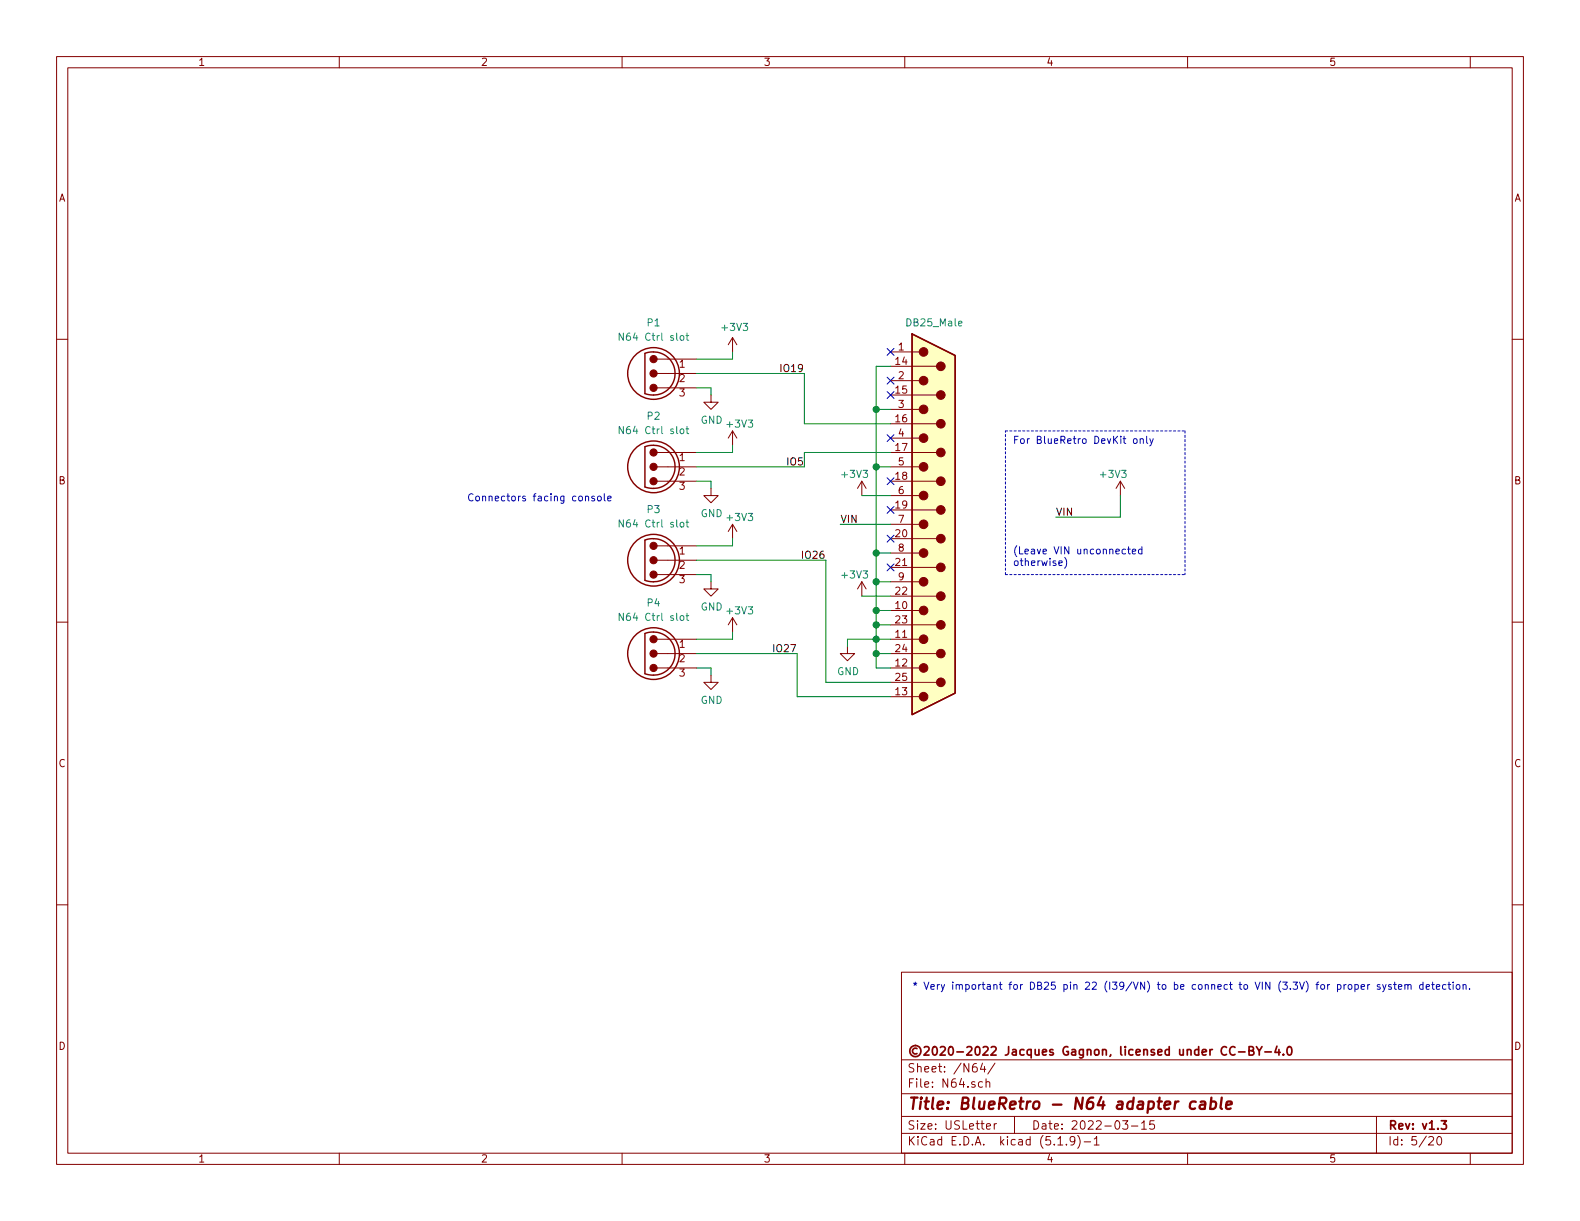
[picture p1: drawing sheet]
EESchema Schematic File Version 4
EELAYER 30 0
EELAYER END
$Descr USLetter 11000 8500
encoding utf-8
Sheet 5 20
Title "BlueRetro - N64 adapter cable"
Date "2022-03-15"
Rev "v1.3"
Comp "©2020-2022 Jacques Gagnon, licensed under CC-BY-4.0"
Comment1 ""
Comment2 ""
Comment3 ""
Comment4 ""
$EndDescr
$Comp
L Connector_Gaming:N64 P?
U 1 1
P 4550 2500
AR Path="/5F47F7C8" Ref="P?"  Part="1" 
AR Path="/5F457716/5F47F7C8" Ref="P1"  Part="1" 
F 0 "P1" H 4550 2250 50  0000 C CNN
F 1 "N64 Ctrl slot" H 4550 2350 50  0000 C CNN
F 2 "" H 4550 2500 50  0001 C CNN
F 3 "~" H 4550 2500 50  0001 C CNN
	1    4550 2500
	-1   0    0    1   
$EndComp
$Comp
L Connector_Gaming:N64 P?
U 1 1
P 4550 3150
AR Path="/5F47F7CE" Ref="P?"  Part="1" 
AR Path="/5F457716/5F47F7CE" Ref="P2"  Part="1" 
F 0 "P2" H 4550 2900 50  0000 C CNN
F 1 "N64 Ctrl slot" H 4550 3000 50  0000 C CNN
F 2 "" H 4550 3150 50  0001 C CNN
F 3 "~" H 4550 3150 50  0001 C CNN
	1    4550 3150
	-1   0    0    1   
$EndComp
$Comp
L Connector_Gaming:N64 P?
U 1 1
P 4550 3800
AR Path="/5F47F7D4" Ref="P?"  Part="1" 
AR Path="/5F457716/5F47F7D4" Ref="P3"  Part="1" 
F 0 "P3" H 4550 3550 50  0000 C CNN
F 1 "N64 Ctrl slot" H 4550 3650 50  0000 C CNN
F 2 "" H 4550 3800 50  0001 C CNN
F 3 "~" H 4550 3800 50  0001 C CNN
	1    4550 3800
	-1   0    0    1   
$EndComp
$Comp
L Connector_Gaming:N64 P?
U 1 1
P 4550 4450
AR Path="/5F47F7DA" Ref="P?"  Part="1" 
AR Path="/5F457716/5F47F7DA" Ref="P4"  Part="1" 
F 0 "P4" H 4550 4200 50  0000 C CNN
F 1 "N64 Ctrl slot" H 4550 4300 50  0000 C CNN
F 2 "" H 4550 4450 50  0001 C CNN
F 3 "~" H 4550 4450 50  0001 C CNN
	1    4550 4450
	-1   0    0    1   
$EndComp
$Comp
L power:GND #PWR?
U 1 1
P 4950 4050
AR Path="/5F47F7E0" Ref="#PWR?"  Part="1" 
AR Path="/5F457716/5F47F7E0" Ref="#PWR094"  Part="1" 
F 0 "#PWR094" H 4950 3800 50  0001 C CNN
F 1 "GND" H 4955 3877 50  0000 C CNN
F 2 "" H 4950 4050 50  0001 C CNN
F 3 "" H 4950 4050 50  0001 C CNN
	1    4950 4050
	1    0    0    -1  
$EndComp
$Comp
L power:+3V3 #PWR?
U 1 1
P 5100 2450
AR Path="/5F47F7E6" Ref="#PWR?"  Part="1" 
AR Path="/5F457716/5F47F7E6" Ref="#PWR096"  Part="1" 
F 0 "#PWR096" H 5100 2300 50  0001 C CNN
F 1 "+3V3" H 5115 2623 50  0000 C CNN
F 2 "" H 5100 2450 50  0001 C CNN
F 3 "" H 5100 2450 50  0001 C CNN
	1    5100 2450
	1    0    0    -1  
$EndComp
$Comp
L power:+3V3 #PWR?
U 1 1
P 5100 3100
AR Path="/5F47F7EC" Ref="#PWR?"  Part="1" 
AR Path="/5F457716/5F47F7EC" Ref="#PWR097"  Part="1" 
F 0 "#PWR097" H 5100 2950 50  0001 C CNN
F 1 "+3V3" H 5150 3250 50  0000 C CNN
F 2 "" H 5100 3100 50  0001 C CNN
F 3 "" H 5100 3100 50  0001 C CNN
	1    5100 3100
	1    0    0    -1  
$EndComp
$Comp
L power:+3V3 #PWR?
U 1 1
P 5100 3750
AR Path="/5F47F7F2" Ref="#PWR?"  Part="1" 
AR Path="/5F457716/5F47F7F2" Ref="#PWR098"  Part="1" 
F 0 "#PWR098" H 5100 3600 50  0001 C CNN
F 1 "+3V3" H 5150 3900 50  0000 C CNN
F 2 "" H 5100 3750 50  0001 C CNN
F 3 "" H 5100 3750 50  0001 C CNN
	1    5100 3750
	1    0    0    -1  
$EndComp
$Comp
L power:+3V3 #PWR?
U 1 1
P 5100 4400
AR Path="/5F47F7F8" Ref="#PWR?"  Part="1" 
AR Path="/5F457716/5F47F7F8" Ref="#PWR099"  Part="1" 
F 0 "#PWR099" H 5100 4250 50  0001 C CNN
F 1 "+3V3" H 5150 4550 50  0000 C CNN
F 2 "" H 5100 4400 50  0001 C CNN
F 3 "" H 5100 4400 50  0001 C CNN
	1    5100 4400
	1    0    0    -1  
$EndComp
$Comp
L power:GND #PWR?
U 1 1
P 4950 4700
AR Path="/5F47F7FE" Ref="#PWR?"  Part="1" 
AR Path="/5F457716/5F47F7FE" Ref="#PWR095"  Part="1" 
F 0 "#PWR095" H 4950 4450 50  0001 C CNN
F 1 "GND" H 4955 4527 50  0000 C CNN
F 2 "" H 4950 4700 50  0001 C CNN
F 3 "" H 4950 4700 50  0001 C CNN
	1    4950 4700
	1    0    0    -1  
$EndComp
$Comp
L power:GND #PWR?
U 1 1
P 4950 3400
AR Path="/5F47F804" Ref="#PWR?"  Part="1" 
AR Path="/5F457716/5F47F804" Ref="#PWR093"  Part="1" 
F 0 "#PWR093" H 4950 3150 50  0001 C CNN
F 1 "GND" H 4955 3227 50  0000 C CNN
F 2 "" H 4950 3400 50  0001 C CNN
F 3 "" H 4950 3400 50  0001 C CNN
	1    4950 3400
	1    0    0    -1  
$EndComp
$Comp
L power:GND #PWR?
U 1 1
P 4950 2750
AR Path="/5F47F80A" Ref="#PWR?"  Part="1" 
AR Path="/5F457716/5F47F80A" Ref="#PWR092"  Part="1" 
F 0 "#PWR092" H 4950 2500 50  0001 C CNN
F 1 "GND" H 4955 2577 50  0000 C CNN
F 2 "" H 4950 2750 50  0001 C CNN
F 3 "" H 4950 2750 50  0001 C CNN
	1    4950 2750
	1    0    0    -1  
$EndComp
Wire Wire Line
	4850 2500 5100 2500
Wire Wire Line
	5100 2500 5100 2450
Wire Wire Line
	4850 3150 5100 3150
Wire Wire Line
	5100 3150 5100 3100
Wire Wire Line
	4850 3800 5100 3800
Wire Wire Line
	5100 3800 5100 3750
Wire Wire Line
	4850 4450 5100 4450
Wire Wire Line
	5100 4450 5100 4400
Wire Wire Line
	4850 4650 4950 4650
Wire Wire Line
	4950 4650 4950 4700
Wire Wire Line
	4850 4000 4950 4000
Wire Wire Line
	4950 4000 4950 4050
Wire Wire Line
	4850 3350 4950 3350
Wire Wire Line
	4950 3350 4950 3400
Wire Wire Line
	4850 2700 4950 2700
Wire Wire Line
	4950 2700 4950 2750
$Comp
L power:+3V3 #PWR?
U 1 1
P 6000 4150
AR Path="/5F47F822" Ref="#PWR?"  Part="1" 
AR Path="/5F457716/5F47F822" Ref="#PWR0101"  Part="1" 
F 0 "#PWR0101" H 6000 4000 50  0001 C CNN
F 1 "+3V3" H 5950 4300 50  0000 C CNN
F 2 "" H 6000 4150 50  0001 C CNN
F 3 "" H 6000 4150 50  0001 C CNN
	1    6000 4150
	1    0    0    -1  
$EndComp
$Comp
L power:GND #PWR?
U 1 1
P 5900 4500
AR Path="/5F47F828" Ref="#PWR?"  Part="1" 
AR Path="/5F457716/5F47F828" Ref="#PWR0100"  Part="1" 
F 0 "#PWR0100" H 5900 4250 50  0001 C CNN
F 1 "GND" H 5905 4327 50  0000 C CNN
F 2 "" H 5900 4500 50  0001 C CNN
F 3 "" H 5900 4500 50  0001 C CNN
	1    5900 4500
	1    0    0    -1  
$EndComp
Wire Wire Line
	6100 3250 6200 3250
Wire Wire Line
	6100 4050 6200 4050
Wire Wire Line
	4850 2600 5600 2600
Wire Wire Line
	4850 3250 5600 3250
Wire Wire Line
	4850 4550 5550 4550
Text Label 5600 2600 2    50   ~ 0
IO19
Text Label 5600 3250 2    50   ~ 0
IO5
Text Label 5750 3900 2    50   ~ 0
IO26
Text Label 5550 4550 2    50   ~ 0
IO27
$Comp
L Connector:DB25_Male J?
U 1 1
P 6500 3650
AR Path="/5F47F7C2" Ref="J?"  Part="1" 
AR Path="/5F457716/5F47F7C2" Ref="J7"  Part="1" 
F 0 "J7" H 6680 3696 50  0001 L CNN
F 1 "DB25_Male" H 6300 2250 50  0000 L CNN
F 2 "" H 6500 3650 50  0001 C CNN
F 3 " ~" H 6500 3650 50  0001 C CNN
	1    6500 3650
	1    0    0    1   
$EndComp
Wire Wire Line
	6200 2950 5600 2950
Wire Wire Line
	5600 2950 5600 2600
Wire Wire Line
	6200 3150 5600 3150
Wire Wire Line
	5600 3150 5600 3250
Wire Wire Line
	5750 3900 5750 4750
Wire Wire Line
	5750 4750 6200 4750
Wire Wire Line
	4850 3900 5750 3900
Wire Wire Line
	5550 4550 5550 4850
Wire Wire Line
	5550 4850 6200 4850
Wire Wire Line
	6200 3850 6100 3850
Connection ~ 6100 3850
Wire Wire Line
	6100 3850 6100 4050
NoConn ~ 6200 2450
NoConn ~ 6200 2650
NoConn ~ 6200 2750
NoConn ~ 6200 3050
NoConn ~ 6200 3350
NoConn ~ 6200 3550
NoConn ~ 6200 3750
NoConn ~ 6200 3950
Wire Wire Line
	6200 4150 6000 4150
Wire Wire Line
	6200 2550 6100 2550
Wire Wire Line
	6100 2550 6100 2850
Connection ~ 6100 3250
Wire Wire Line
	6200 2850 6100 2850
Connection ~ 6100 2850
Wire Wire Line
	6100 2850 6100 3250
Wire Wire Line
	6200 4250 6100 4250
Wire Wire Line
	6100 4250 6100 4050
Connection ~ 6100 4050
Wire Wire Line
	6200 4350 6100 4350
Wire Wire Line
	6100 4350 6100 4250
Connection ~ 6100 4250
Wire Wire Line
	6200 4450 6100 4450
Wire Wire Line
	6100 4450 6100 4350
Connection ~ 6100 4350
Wire Wire Line
	6200 4550 6100 4550
Wire Wire Line
	6100 4550 6100 4450
Connection ~ 6100 4450
Wire Wire Line
	6200 4650 6100 4650
Wire Wire Line
	6100 4650 6100 4550
Connection ~ 6100 4550
Text Notes 6350 6900 0    50   ~ 0
* Very important for DB25 pin 22 (I39/VN) to be connect to VIN (3.3V) for proper system detection.
Text Notes 3250 3500 0    50   ~ 0
Connectors facing console
Wire Wire Line
	6100 3250 6100 3850
Wire Wire Line
	6100 4450 5900 4450
Wire Wire Line
	5900 4450 5900 4500
$Comp
L power:+3V3 #PWR?
U 1 1
P 6000 3450
AR Path="/6231F5C1" Ref="#PWR?"  Part="1" 
AR Path="/5F457716/6231F5C1" Ref="#PWR?"  Part="1" 
F 0 "#PWR?" H 6000 3300 50  0001 C CNN
F 1 "+3V3" H 5950 3600 50  0000 C CNN
F 2 "" H 6000 3450 50  0001 C CNN
F 3 "" H 6000 3450 50  0001 C CNN
	1    6000 3450
	1    0    0    -1  
$EndComp
Wire Wire Line
	6200 3450 6000 3450
Wire Wire Line
	6200 3650 5850 3650
Text Label 5850 3650 0    50   ~ 0
VIN
Wire Notes Line
	7000 4000 7000 3000
Text Notes 7050 3100 0    50   ~ 0
For BlueRetro DevKit only
Wire Notes Line
	8250 3000 8250 4000
Wire Notes Line
	7000 3000 8250 3000
Wire Notes Line
	7000 4000 8250 4000
$Comp
L power:+3V3 #PWR?
U 1 1
P 7800 3450
AR Path="/623261D3" Ref="#PWR?"  Part="1" 
AR Path="/5F457716/623261D3" Ref="#PWR?"  Part="1" 
F 0 "#PWR?" H 7800 3300 50  0001 C CNN
F 1 "+3V3" H 7750 3600 50  0000 C CNN
F 2 "" H 7800 3450 50  0001 C CNN
F 3 "" H 7800 3450 50  0001 C CNN
	1    7800 3450
	1    0    0    -1  
$EndComp
Wire Wire Line
	7800 3450 7800 3600
Wire Wire Line
	7800 3600 7350 3600
Text Label 7350 3600 0    50   ~ 0
VIN
Text Notes 7050 3950 0    50   ~ 0
(Leave VIN unconnected\notherwise)
$EndSCHEMATC
